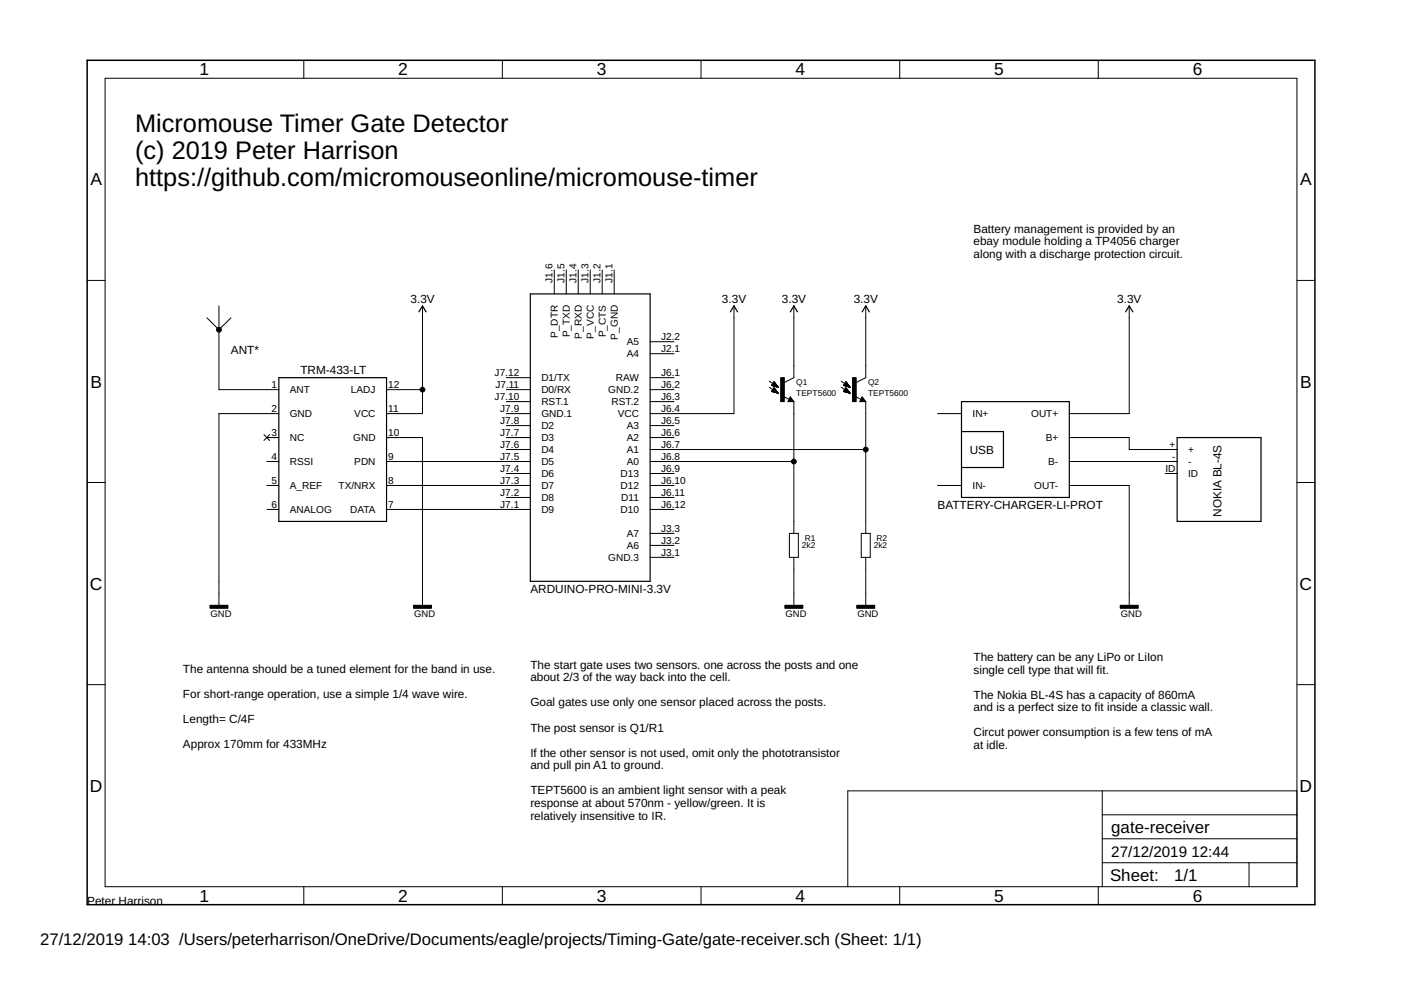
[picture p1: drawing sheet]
<svg xmlns="http://www.w3.org/2000/svg" width="297mm" height="210mm" viewBox="0 0 297 210" stroke-linecap="round" stroke-linejoin="round" font-family="sans-serif">
<g fill="none" stroke="#000" stroke-width=".21">
<path d="M22.3 16.6h252.7v171.4h-252.7zM64.4 12.8v3.8M106.5 12.8v3.8M148.6 12.8v3.8M190.8 12.8v3.8M232.9 12.8v3.8M18.5 59.5h3.8M117.5 57.2v5.1M120.1 57.2v5.1M122.6 57.2v5.1M125.1 57.2v5.1M127.7 57.2v5.1"/>
<path d="M130.2 57.2v5.1M275 59.5h3.8M43.9 67.4l2.5 2.5 2.6-2.5M46.4 64.9v17.7h12.7M89.6 64.9v22.8h-7.6M137.8 75h5.1M137.8 72.5h5.1M155.6 64.9v22.8h-17.8M168.3 64.9v15.2l-2 1M183.6 64.9v15.2l-2.1 1M239.4 64.9v22.8h-12.7M56 92.2l1.2 1.2"/>
<path d="M56.6 92.8h2.5M56.6 97.9h2.5M57.2 92.2l-1.2 1.2M59.1 87.7h-12.7v40.6M82 82.6h7.6M82 92.8h7.6v35.5M82 97.9h30.4M107.4 82.6h5M107.4 87.7h5M107.4 92.8h5M107.4 80.1h5M107.4 85.2h5"/>
<path d="M107.4 90.2h5M107.4 95.3h5M137.8 82.6h5.1M137.8 92.8h5.1M137.8 97.9h30.5M137.8 80.1h5.1M137.8 85.2h5.1M137.8 90.2h5.1M137.8 95.3h45.8M163.1 82.1l.8 .5M163.1 80.8l.8 .5M163.6 83l.5-.8 .9 1.2"/>
<path d="M163.6 83l1.4 .4M163.6 83h1.1M163.6 81.7l.5-.7 .9 1.1M163.6 81.7l1.4 .4M163.6 81.7h1.1M163.7 82.9h.9M163.7 81.6h.9M163.7 83l1.1 .1M163.7 81.8h1.1M163.7 82.8h.8M163.7 81.5h.8M163.8 82.8h.7"/>
<path d="M163.8 81.5h.7M163.8 82.7h.7M163.8 81.4h.7M163.9 82.6l.5 .1M163.9 81.4h.5M163.9 82.6h.5M163.9 81.3h.5M163.9 82.5h.5M164 83.1h.8M164 82.5h.3M164 81.8l.8 .1M164 81.2h.3"/>
<path d="M164 82.4h.3M164 82.4h.2M164 81.1h.2M164.1 82.3h.1M164.1 81l.1 .1M164.1 81h.1M164.1 83.1l.7 .1M164.1 81.9h.7M164.4 83.2h.5M164.4 81.9l.5 .1M164.5 83.2l.4 .1M164.5 82h.4"/>
<path d="M164.7 83.3h.3M164.7 82l.3 .1M164.9 83.4h.1M164.9 82.1h.1M166.1 84.1l1.2 .6M167.6 84.1l.7 1.1h-1.3zM168.3 85.2v27.9M178.4 82.1l.7 .5 .6 .1M178.4 80.8l.7 .6h.6M178.9 83h1.1M178.9 81.7h1.1M178.9 83h1"/>
<path d="M178.9 81.7h1M178.9 82.9h1M178.9 81.6h1M179 83l1 .1M179 81.8h1M179 82.8h.8M179 81.5h.8M179 82.7h.7M179 81.4h.7M179.1 82.6h.5M179.1 81.3h.5M179.2 82.5h.4"/>
<path d="M179.2 81.3h.4M179.2 83.1h.8M179.2 81.8l.8 .1M179.2 81.2h.4M179.2 82.4h.3M179.2 81.2h.3M179.3 82.4h.2M179.3 81.1h.2M179.3 82.3h.1M179.3 81l.1 .1M179.3 83.1l.8 .1M179.3 81.9h.8"/>
<path d="M179.3 81h.1M179.4 82.2l.9 1.2-1.4-.4zM179.4 81l.9 1.1-1.4-.4zM179.6 83.2h.5M179.6 81.9l.5 .1M179.7 83.2l.5 .1M179.7 82h.5M180 83.3h.2M180 82l.2 .1M180.1 83.4h.1M180.1 82.1h.1M181.3 84.1l1.2 .6"/>
<path d="M182.8 84.1l.8 1.1h-1.3zM183.6 85.2v27.9M198.8 87.7h5.1M226.7 92.8h12.7v2.5h10.2M226.7 97.9h22.9M18.5 102.3h3.8M56.6 102.9h2.5M56.6 108h2.5M82 102.9h30.4M82 108h30.4M107.4 100.4h5M107.4 105.5h5"/>
<path d="M137.8 102.9h5.1M137.8 108h5.1M137.8 100.4h5.1M137.8 105.5h5.1M137.8 113.1h5.1M137.8 115.6h5.1M137.8 118.2h5.1M167.4 113.1h1.9v5.1h-1.9zM168.3 118.2v10.1M182.6 113.1h1.9v5.1h-1.9zM183.6 118.2v10.1M198.8 102.9h5.1"/>
<path d="M226.7 102.9h12.7v25.4M247 100.4h2.6M275 102.3h3.8M18.5 145.2h3.8M275 145.2h3.8M233.7 167.7v20.3M233.7 177.8h41.3M233.7 172.8h41.3M275 167.7h-95.3v20.3M64.4 188v3.8M106.5 188v3.8M148.6 188v3.8"/>
<path d="M190.8 188v3.8M232.9 188v3.8M233.7 182.9h41.3M264.8 182.9v5.1"/>
</g>
<path d="M88.8 66.1l.8-1.2 .7 1.2M112.4 62.3h25.4v61h-25.4zM154.9 66.1l.7-1.2 .8 1.2M167.6 66.1l.7-1.2 .8 1.2M182.8 66.1l.8-1.2 .7 1.2M238.7 66.1l.7-1.2 .8 1.2M59.1 80.1h22.9v30.5h-22.9zM167.6 84.6l.1 .3h-.4l.3-.5 .5 .6h-.8M182.8 84.6l.1 .3h-.4l.3-.5 .5 .6h-.8M203.9 85.2h22.8v20.3h-22.8zM203.9 91.5h8.8v7.6h-8.8M249.6 92.8h17.8v17.8h-17.8z" fill="none" stroke="#000" stroke-width=".25"/>
<path d="M165.5 80.1h.8v5.1h-.8zM180.8 80.1h.7v5.1h-.7zM44.5 128.3h3.8v.7h-3.8zM87.7 128.3h3.8v.7h-3.8zM166.4 128.3h3.8v.7h-3.8zM181.7 128.3h3.8v.7h-3.8zM237.5 128.3h3.8v.7h-3.8z" fill="#000" stroke="#000" stroke-width=".21"/>
<path d="M18.5 12.8h260.3v179h-260.3z" fill="none" stroke="#000" stroke-width=".32"/>
<g fill="#000" stroke="#000" stroke-width=".21">
<circle cx="46.4" cy="69.9" r=".51"/>
<circle cx="89.6" cy="82.6" r=".51"/>
<circle cx="168.3" cy="97.9" r=".51"/>
<circle cx="183.6" cy="95.3" r=".51"/>
</g>
<g font-size="5.4">
<text x="28.6" y="28">Micromouse Timer Gate Detector</text>
<text x="28.6" y="33.7">(c) 2019 Peter Harrison</text>
<text x="28.6" y="39.5">https://github.com/micromouseonline/micromouse-timer</text>
</g>
<g font-size="3.7">
<text x="42.3" y="16">1</text>
<text x="84.4" y="16">2</text>
<text x="126.6" y="16">3</text>
<text x="168.7" y="16">4</text>
<text x="210.8" y="16">5</text>
<text x="252.9" y="16">6</text>
<text x="19.2" y="39.3">A</text>
<text x="275.7" y="39.3">A</text>
<text x="19.2" y="82.2">B</text>
<text x="275.7" y="82.2">B</text>
<text x="19" y="125">C</text>
<text x="275.5" y="125">C</text>
<text x="19" y="167.9">D</text>
<text x="275.5" y="167.9">D</text>
<text x="42.3" y="191.2">1</text>
<text x="84.4" y="191.2">2</text>
<text x="126.6" y="191.2">3</text>
<text x="168.7" y="191.2">4</text>
<text x="210.8" y="191.2">5</text>
<text x="252.9" y="191.2">6</text>
</g>
<g font-size="3.6">
<text x="235.6" y="176.6">gate-receiver</text>
<text x="235.4" y="186.9">Sheet:</text>
<text x="248.9" y="186.7">1/1</text>
</g>
<g font-size="3.5">
<text x="8.5" y="200.4">27/12/2019</text>
<text x="27.2" y="200.4">14:03 /Users/peterharrison/OneDrive/Documents/eagle/projects/Timing-Gate/gate-receiver.sch (Sheet: 1/1)</text>
</g>
<g font-size="3.2">
<text x="235.6" y="181.7">27/12/2019</text>
<text x="252.6" y="181.7">12:44</text>
</g>
<g font-size="2.5">
<text x="206.4" y="49.4">Battery management is provided by an</text>
<text x="206.4" y="52">ebay module holding a TP4056 charger</text>
<text x="206.4" y="54.7">along with a discharge protection circuit.</text>
<text x="87" y="64.3">3.3V</text>
<text x="153.1" y="64.3">3.3V</text>
<text x="165.8" y="64.3">3.3V</text>
<text x="181" y="64.3">3.3V</text>
<text x="236.9" y="64.3">3.3V</text>
<text x="49" y="75">ANT*</text>
<text x="63.7" y="79.3">TRM-433-LT</text>
<text x="205.6" y="96.2">USB</text>
<text x="198.8" y="108">BATTERY-CHARGER-LI-PROT</text>
<text x="259" y="109.6" transform="rotate(-90 259 109.6)">NOKIA BL-4S</text>
<text x="112.4" y="125.8">ARDUINO-PRO-MINI-3.3V</text>
<text x="38.8" y="142.7">The antenna should be a tuned element for the band in use.</text>
<text x="112.4" y="141.8">The start gate uses two sensors. one across the posts and one</text>
<text x="206.4" y="140.1">The battery can be any LiPo or LiIon</text>
<text x="206.4" y="142.8">single cell type that will fit.</text>
<text x="38.8" y="148">For short-range operation, use a simple 1/4 wave wire.</text>
<text x="112.4" y="144.4">about 2/3 of the way back into the cell.</text>
<text x="112.4" y="149.8">Goal gates use only one sensor placed across the posts.</text>
<text x="206.4" y="148.1">The Nokia BL-4S has a capacity of 860mA</text>
<text x="38.8" y="153.3">Length= C/4F</text>
<text x="112.4" y="155.1">The post sensor is Q1/R1</text>
<text x="206.4" y="150.8">and is a perfect size to fit inside a classic wall.</text>
<text x="38.8" y="158.7">Approx 170mm for 433MHz</text>
<text x="112.4" y="160.4">If the other sensor is not used, omit only the phototransistor</text>
<text x="206.4" y="156.1">Circut power consumption is a few tens of mA</text>
<text x="206.4" y="158.8">at idle.</text>
<text x="112.4" y="163.1">and pull pin A1 to ground.</text>
<text x="112.4" y="168.4">TEPT5600 is an ambient light sensor with a peak</text>
<text x="112.4" y="171.1">response at about 570nm - yellow/green. It is</text>
<text x="112.4" y="173.8">relatively insensitive to IR.</text>
<text x="18.5" y="191.8">Peter Harrison</text>
</g>
<g font-size="2.1">
<text x="117.2" y="60" transform="rotate(-90 117.2 60)">J1.6</text>
<text x="119.7" y="60" transform="rotate(-90 119.7 60)">J1.5</text>
<text x="122.2" y="60" transform="rotate(-90 122.2 60)">J1.4</text>
<text x="124.8" y="60" transform="rotate(-90 124.8 60)">J1.3</text>
<text x="127.3" y="60" transform="rotate(-90 127.3 60)">J1.2</text>
<text x="129.9" y="60" transform="rotate(-90 129.9 60)">J1.1</text>
<text x="118.3" y="71.6" transform="rotate(-90 118.3 71.6)">P_DTR</text>
<text x="120.8" y="71.5" transform="rotate(-90 120.8 71.5)">P_TXD</text>
<text x="123.4" y="71.8" transform="rotate(-90 123.4 71.8)">P_RXD</text>
<text x="125.9" y="71.8" transform="rotate(-90 125.9 71.8)">P_VCC</text>
<text x="128.4" y="71.5" transform="rotate(-90 128.4 71.5)">P_CTS</text>
<text x="131" y="72" transform="rotate(-90 131 72)">P_GND</text>
<text x="132.9" y="75.8">A4</text>
<text x="132.9" y="73.2">A5</text>
<text x="140.2" y="74.6">J2.1</text>
<text x="140.2" y="72.1">J2.2</text>
<text x="57.6" y="82.3">1</text>
<text x="61.4" y="83.4">ANT</text>
<text x="74.4" y="83.4">LADJ</text>
<text x="82.3" y="82.3">12</text>
<text x="104.9" y="79.7">J7.12</text>
<text x="105" y="82.3">J7.11</text>
<text x="114.8" y="80.8">D1/TX</text>
<text x="114.8" y="83.4">D0/RX</text>
<text x="129" y="83.4">GND.2</text>
<text x="130.6" y="80.8">RAW</text>
<text x="140.2" y="79.7">J6.1</text>
<text x="140.2" y="82.3">J6.2</text>
<text x="57.6" y="87.3">2</text>
<text x="61.4" y="88.5">GND</text>
<text x="75.1" y="88.5">VCC</text>
<text x="82.3" y="87.3">11</text>
<text x="104.9" y="84.8">J7.10</text>
<text x="106.1" y="87.3">J7.9</text>
<text x="106.1" y="89.9">J7.8</text>
<text x="114.8" y="85.9">RST.1</text>
<text x="114.8" y="88.5">GND.1</text>
<text x="129.7" y="85.9">RST.2</text>
<text x="131" y="88.5">VCC</text>
<text x="140.2" y="84.8">J6.3</text>
<text x="140.2" y="87.3">J6.4</text>
<text x="140.2" y="89.9">J6.5</text>
<text x="206.2" y="88.5">IN+</text>
<text x="218.6" y="88.5">OUT+</text>
<text x="57.6" y="92.4">3</text>
<text x="61.4" y="93.5">NC</text>
<text x="74.9" y="93.5">GND</text>
<text x="82.3" y="92.4">10</text>
<text x="106.1" y="92.4">J7.7</text>
<text x="106.1" y="95">J7.6</text>
<text x="114.8" y="91">D2</text>
<text x="114.8" y="93.5">D3</text>
<text x="132.9" y="91">A3</text>
<text x="132.9" y="93.5">A2</text>
<text x="140.2" y="92.4">J6.6</text>
<text x="140.2" y="95">J6.7</text>
<text x="221.7" y="93.5">B+</text>
<text x="248" y="95">+</text>
<text x="57.6" y="97.5">4</text>
<text x="61.4" y="98.6">RSSI</text>
<text x="75.1" y="98.6">PDN</text>
<text x="82.3" y="97.5">9</text>
<text x="106.1" y="97.5">J7.5</text>
<text x="106.1" y="100">J7.4</text>
<text x="114.8" y="96.1">D4</text>
<text x="114.8" y="98.6">D5</text>
<text x="114.8" y="101.2">D6</text>
<text x="131.6" y="101.2">D13</text>
<text x="132.9" y="96.1">A1</text>
<text x="132.9" y="98.6">A0</text>
<text x="140.2" y="97.5">J6.8</text>
<text x="140.2" y="100">J6.9</text>
<text x="222.2" y="98.6">B-</text>
<text x="247.1" y="100">ID</text>
<text x="248.5" y="97.5">-</text>
<text x="251.9" y="96.1">+</text>
<text x="251.9" y="98.6">-</text>
<text x="251.9" y="101.2">ID</text>
<text x="57.6" y="102.6">5</text>
<text x="57.6" y="107.7">6</text>
<text x="61.4" y="103.7">A_REF</text>
<text x="71.8" y="103.7">TX/NRX</text>
<text x="82.3" y="107.7">7</text>
<text x="82.3" y="102.6">8</text>
<text x="106.1" y="102.6">J7.3</text>
<text x="106.1" y="105.1">J7.2</text>
<text x="106.1" y="107.7">J7.1</text>
<text x="114.8" y="103.7">D7</text>
<text x="114.8" y="106.2">D8</text>
<text x="131.6" y="103.7">D12</text>
<text x="131.7" y="106.2">D11</text>
<text x="140.2" y="102.6">J6.10</text>
<text x="140.2" y="105.1">J6.11</text>
<text x="140.2" y="107.7">J6.12</text>
<text x="206.2" y="103.7">IN-</text>
<text x="219.3" y="103.7">OUT-</text>
<text x="61.4" y="108.8">ANALOG</text>
<text x="74.3" y="108.8">DATA</text>
<text x="114.8" y="108.8">D9</text>
<text x="131.6" y="108.8">D10</text>
<text x="132.9" y="113.9">A7</text>
<text x="140.2" y="112.7">J3.3</text>
<text x="129" y="118.9">GND.3</text>
<text x="132.9" y="116.4">A6</text>
<text x="140.2" y="115.3">J3.2</text>
<text x="140.2" y="117.8">J3.1</text>
</g>
<g font-size="2">
<text x="44.6" y="130.9">GND</text>
<text x="87.8" y="130.9">GND</text>
<text x="166.5" y="130.9">GND</text>
<text x="181.8" y="130.9">GND</text>
<text x="237.6" y="130.9">GND</text>
</g>
<g font-size="1.8">
<text x="168.8" y="83.9">TEPT5600</text>
<text x="168.8" y="81.6">Q1</text>
<text x="184.1" y="83.9">TEPT5600</text>
<text x="184.1" y="81.6">Q2</text>
<text x="170" y="116.3">2k2</text>
<text x="170.6" y="114.6">R1</text>
<text x="185.3" y="116.3">2k2</text>
<text x="185.9" y="114.6">R2</text>
</g>
</svg>
